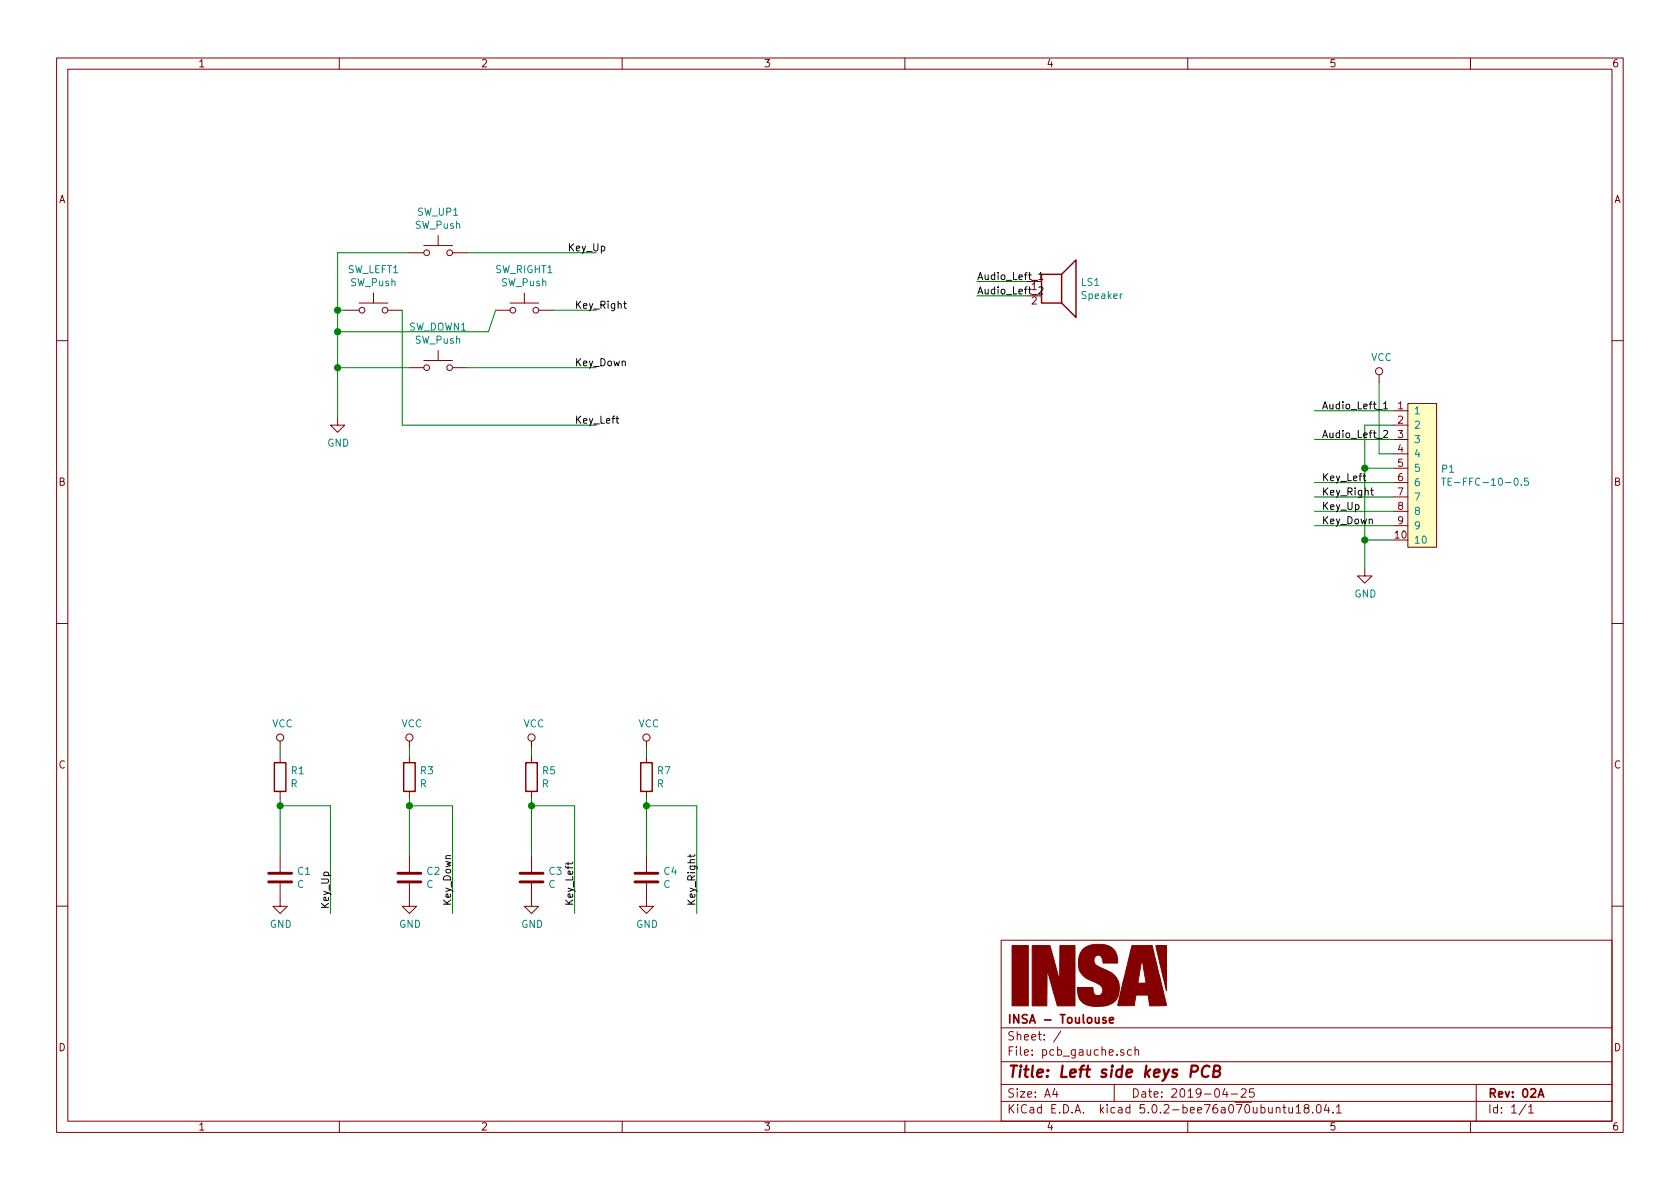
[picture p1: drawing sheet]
<svg xmlns="http://www.w3.org/2000/svg" width="297mm" height="210mm" viewBox="0 0 297 210" stroke-linecap="round" stroke-linejoin="round" font-family="sans-serif">
<g fill="none" stroke="#840000" stroke-width=".18">
<path d="M10 10.3h277v189.9h-277zM12 12.2h273v186.1h-273zM60 10.3v1.9M110 10.3v1.9M160 10.3v1.9M210 10.3v1.9M260 10.3v1.9M61 54.9h2.5M63.5 53.6h5.1M66 51.8v1.8M68.6 54.9h2.5M72.4 44.7h2.5"/>
<path d="M74.9 43.4h5.1M77.5 41.7v1.7M80 44.7h2.5M87.6 54.9h2.6M90.2 53.6h5M92.7 51.8v1.8M95.2 54.9h2.6M181.6 49.8h2.5M181.6 52.3h2.5M10 60.2h2M59.7 73.9v1.3h1.3l-1.3 1.2-1.3-1.2h1.3M72.4 65h2.5"/>
<path d="M74.9 63.7h5.1M77.5 62v1.7M80 65h2.5M243.8 66.3v1.3M246.4 72.6h2.5M246.4 75.2h2.5M246.4 77.7h2.5M248.9 71.4h5.1v25.4h-5.1zM285 60.2h2M246.4 80.3h2.5M246.4 82.8h2.5M246.4 85.3h2.5"/>
<path d="M246.4 87.9h2.5M246.4 90.4h2.5M246.4 93h2.5M10 110.3h2M241.3 100.6v1.2h1.3l-1.3 1.3-1.3-1.3h1.3M285 110.3h2M49.5 131.1v1.2M49.5 133.6v1.3M49.5 139.9v1.3M72.4 131.1v1.2M72.4 133.6v1.3M72.4 139.9v1.3"/>
<path d="M94 131.1v1.2M94 133.6v1.3M94 139.9v1.3M114.3 131.1v1.2M114.3 133.6v1.3M114.3 139.9v1.3M49.5 156.2v4.1h1.3l-1.3 1.2-1.2-1.2h1.2M49.5 151.4v2.8M72.4 156.2v4.1h1.3l-1.3 1.2-1.3-1.2h1.3M72.4 151.4v2.8M94 156.2v4.1h1.2l-1.2 1.2-1.3-1.2h1.3M94 151.4v2.8"/>
<path d="M114.3 156.2v4.1h1.3l-1.3 1.2-1.3-1.2h1.3M114.3 151.4v2.8M10 160.2h2M177 166.3h108v32h-108zM285 160.2h2M60 198.3v1.9M110 198.3v1.9M160 198.3v1.9M177 194.8h108M177 191.8h108M177 187.8h108M177 181.8h108"/>
<path d="M186.5 192.5l-.4 1h1M186.8 193v1M187.6 182.3l-1.3 2M197 191.8v3M198.7 185.7l-.4-.1-.2 .2 .1 .2 .5 .2v.3h-.6M200.1 185.7l-.5-.1-.3 .3 .2 .6h.6M200.7 185.7l.2-.1 .4 .1v.9M200.7 185.1v1.5M210 198.3v1.9M216.6 192.5l-.4 1h.9M216.9 193v1M217.7 193.5h1.1"/>
<path d="M219.5 192.7l.2-.2h.3l.3 .2v.3v.2l-.9 .8h.9M221.7 192.5h-.7l-.1 .7 .2-.1 .5 .1 .2 .2-.1 .5-.2 .1-.6-.1M226.8 195.8h.6M227 195.3v1.3l.4 .2M227.9 195.8v.9l.4 .1 .2-.1M228.5 195.8v1M229.2 195.8l.4-.5v1.5M229.2 196.8h.8M230.9 196l-.2-.2-.1-.2 .3-.3h.3l.2 .3v.2l-.7 .2a.48 .48 0 0 0 0 .7l.2 .1 .5-.1a.48 .48 0 0 0-.2-.7M232.1 196.7v.1M232.9 195.5l.3-.2a.94 .94 0 0 1 0 1.5l-.4-.3-.1-.6zM234.5 195.2l-.3 1.1h.9"/>
<path d="M234.9 195.8v1M235.7 196.7v.1M236.3 195.8l.4-.5v1.5M236.3 196.8h.9M260 198.3v1.9M261 191.8v6.5M269.8 195.2l-1.2 2M270.3 195.8l.4-.5v1.5M270.3 196.8h.8"/>
<circle cx="64" cy="54.9" r=".51"/>
<circle cx="68.1" cy="54.9" r=".51"/>
<circle cx="75.4" cy="44.7" r=".51"/>
<circle cx="79.5" cy="44.7" r=".51"/>
<circle cx="90.7" cy="54.9" r=".51"/>
<circle cx="94.7" cy="54.9" r=".51"/>
<circle cx="75.4" cy="65" r=".51"/>
<circle cx="79.5" cy="65" r=".51"/>
<circle cx="243.8" cy="65.7" r=".63"/>
<circle cx="49.5" cy="130.4" r=".63"/>
<circle cx="72.4" cy="130.4" r=".63"/>
<circle cx="94" cy="130.4" r=".63"/>
<circle cx="114.3" cy="130.4" r=".63"/>
</g>
<path d="M195.5 180l-.3-.1-.2 .2v.3l.5 .1v.3h-.5M196.2 180.4l.7-.1-.1-.3-.4-.1-.2 .2v.7h.6M272 194l.5-1.5 .4 1.5M272.1 193.6h.7" fill="none" stroke="#840000" stroke-width=".3"/>
<path d="M210.6 189.5h.8a.56 .56 0 0 0 .4-.5 .56 .56 0 0 0-.3-.6h-.8l-.2 2M213.8 188.6a.87 .87 0 0 0-1 0 .87 .87 0 0 0-.3 1 .69 .69 0 0 0 .3 .8 .69 .69 0 0 0 .8-.1M214.6 189.4l.9-.1a.46 .46 0 0 0 .2-.5 .46 .46 0 0 0-.3-.4h-.7l-.2 2h.7a.53 .53 0 0 0 .5-.5 .53 .53 0 0 0-.4-.5" fill="none" stroke="#840000" stroke-width=".41"/>
<path d="M248.9 71.4h5.1v25.4h-5.1z" fill="#ffffc2" stroke="#ffffc2" stroke-width=".18"/>
<path d="M254.9 84.6h.7M255.2 84.6v1.2M256 85.2h.5M256.6 84.6h-.6v1.2h.6M270.2 84.6h-.6l-.1 .6 .5-.2 .3 .3v.3l-.3 .2-.5-.1" fill="none" stroke="#008484" stroke-width=".18"/>
<g fill="none" stroke="#008400" stroke-width=".18">
<path d="M59.7 54.9h1.3M71.1 54.9v20.3h34.3M72.4 44.7h-12.7v29.2M82.5 44.7h22.9M87.6 54.9l-1.2 3.8h-26.7M97.8 54.9h7.6M172.7 49.8h8.9M172.7 52.3h8.9M59.7 65h12.7M82.5 65h22.9M232.4 77.7h14M232.4 72.6h14"/>
<path d="M243.8 67.6v12.7h2.6M246.4 75.2h-5.1v25.4M232.4 93h14M232.4 90.4h14M232.4 87.9h14M232.4 85.3h14M241.3 82.8h5.1M241.3 95.5h5.1M49.5 132.3v1.3M72.4 132.3v1.3M94 132.3v1.3M114.3 132.3v1.3"/>
<path d="M49.5 141.2v10.2M49.5 142.5h8.9v19M72.4 141.2v10.2M72.4 142.5h7.6v19M94 141.2v10.2M94 142.5h7.6v19M114.3 141.2v10.2M114.3 142.5h8.9v19"/>
</g>
<g fill="#008400" stroke="#008400" stroke-width=".25">
<circle cx="241.3" cy="82.8" r=".51"/>
<circle cx="241.3" cy="95.5" r=".51"/>
<circle cx="59.7" cy="54.9" r=".51"/>
<circle cx="59.7" cy="58.7" r=".51"/>
<circle cx="59.7" cy="65" r=".51"/>
<circle cx="114.3" cy="142.5" r=".51"/>
<circle cx="94" cy="142.5" r=".51"/>
<circle cx="72.4" cy="142.5" r=".51"/>
<circle cx="49.5" cy="142.5" r=".51"/>
</g>
<g fill="none" stroke="#000" stroke-width=".18">
<path d="M110.3 53.7h.4M110.4 53.3v1.1l.3 .1M183.7 48.5l.3-.3v1.2M183.7 50.8l.4-.1 .3 .4-.8 .9h.8M183.7 49.4h.7M108.9 74h.5M109.1 73.6v1.1l.3 .1M243.4 72.4h1M244.6 76.2l.5-.1 .3 .4-.8 .9h.8M244.6 71.4l.4-.4v1.3M244.6 72.3h.8M241 84.2h.5"/>
<path d="M241.2 83.7v1.1l.3 .2M242.3 86.7h.5M242.5 86.3v1.1l.3 .1M100.4 152.4v.5M101.3 152.4l-.2 .3h-1.1M122 151.1v.5M122.9 151.1l-.2 .3h-1.1"/>
</g>
<path d="M47.5 156h4.1M47.5 154.4h4.1M70.4 156h4M70.4 154.4h4M91.9 156h4.1M91.9 154.4h4.1M112.3 156h4M112.3 154.4h4" fill="none" stroke="#840000" stroke-width=".51"/>
<path d="M184.1 48.5h3.6v5.1h-3.6zM187.7 48.5l2.5-2.5v10.1l-2.5-2.5M48.5 134.9h2v5h-2zM71.4 134.9h2v5h-2zM93 134.9h2v5h-2zM113.3 134.9h2v5h-2z" fill="none" stroke="#840000" stroke-width=".25"/>
<g fill="#840000" stroke="#840000" stroke-width=".18">
<path d="M191.4 167.9a4.5 4.5 0 0 1 5.1-.4 3 3 0 0 1 1.1 2.8h-2.6v-.2a.97 .97 0 0 0-1.1-1.1 1.15 1.15 0 0 0-.4 1.2 1.15 1.15 0 0 0 .9 .8l.5 .2a4.1 4.1 0 0 1 3 2.8 3 3 0 0 1-2.1 3.8 6.7 6.7 0 0 1-4.2-.3 2.94 2.94 0 0 1-1.1-2.9h2.7l.1 .4a.91 .91 0 0 0 1.2 1 .91 .91 0 0 0 .3-1.5 9.2 9.2 0 0 0-2.8-1.5 3.1 3.1 0 0 1-1.3-3.4l.2-.7z"/>
<path d="M178.9 167.2h2.9v10.7h-2.9z"/>
<path d="M182.5 167.2h3.1l1.8 6.3v-6.3h2.7v10.7h-3.2l-1.8-6.5v6.5h-2.6z"/>
<path d="M200.1 167.2h3.6l2.5 10.6-2.9 .1-.3-1.9h-2.1l-.3 1.8h-3l1-4h4l-.7-4.2-.7 4.2h-2.6z"/>
<path d="M204.3 167.3l1.9-.1v8z"/>
</g>
<text font-size="2.8" fill="#840000" x="178" y="190.5">Title: Left side keys PCB</text>
<g font-size="2.1" fill="#840000">
<text x="178" y="184">Sheet: /</text>
<text x="178" y="181">INSA - Toulouse</text>
<text x="178" y="186.7">File: pcb_gauche.sch</text>
<text x="178" y="196.9">KiCad E.D.A. kicad 5.0.2-bee76a070ubuntu18.04.1</text>
<text x="178" y="194.1">Size: A4</text>
<text x="200" y="194.1">Date: 2019-04-25</text>
<text x="263" y="194.1">Rev: 02A</text>
<text x="263" y="196.9">Id: 1/1</text>
</g>
<g font-size="1.8" fill="#840000">
<text x="35" y="11.9">1</text>
<text x="85" y="11.9">2</text>
<text x="135" y="11.9">3</text>
<text x="185" y="11.9">4</text>
<text x="235" y="11.9">5</text>
<text x="285" y="11.9">6</text>
<text x="10.4" y="35.9">A</text>
<text x="285.4" y="35.9">A</text>
<text x="247.2" y="72.4">1</text>
<text x="247.2" y="74.9">2</text>
<text x="247.2" y="77.5">3</text>
<text x="247.2" y="80">4</text>
<text x="247.2" y="82.5">5</text>
<text x="10.4" y="85.9">B</text>
<text x="247.2" y="85.1">6</text>
<text x="247.2" y="87.6">7</text>
<text x="285.4" y="85.9">B</text>
<text x="246.7" y="95.2">10</text>
<text x="247.2" y="90.2">8</text>
<text x="247.2" y="92.7">9</text>
<text x="10.4" y="135.9">C</text>
<text x="285.4" y="135.9">C</text>
<text x="10.4" y="185.9">D</text>
<text x="285.4" y="185.9">D</text>
<text x="35" y="199.9">1</text>
<text x="85" y="199.9">2</text>
<text x="135" y="199.9">3</text>
<text x="185" y="199.9">4</text>
<text x="235" y="199.9">5</text>
<text x="285" y="199.9">6</text>
</g>
<g font-size="1.8" fill="#008484">
<text x="73.4" y="40.5">SW_Push</text>
<text x="73.8" y="38.1">SW_UP1</text>
<text x="61.4" y="48.3">SW_LEFT1</text>
<text x="62" y="50.6">SW_Push</text>
<text x="87.6" y="48.3">SW_RIGHT1</text>
<text x="88.6" y="50.6">SW_Push</text>
<text x="191.2" y="50.6">LS1</text>
<text x="191.4" y="52.9">Speaker</text>
<text x="72.3" y="58.5">SW_DOWN1</text>
<text x="73.4" y="60.8">SW_Push</text>
<text x="242.4" y="63.8">VCC</text>
<text x="249.9" y="73.3">1</text>
<text x="249.9" y="75.8">2</text>
<text x="57.9" y="79">GND</text>
<text x="249.9" y="78.4">3</text>
<text x="249.9" y="80.9">4</text>
<text x="249.9" y="83.4">5</text>
<text x="255" y="83.6">P1</text>
<text x="249.9" y="86">6</text>
<text x="249.9" y="88.5">7</text>
<text x="256.7" y="85.9">TE-FFC-10-0.5</text>
<text x="249.9" y="91.1">8</text>
<text x="249.9" y="93.6">9</text>
<text x="249.9" y="96.1">10</text>
<text x="239.5" y="105.7">GND</text>
<text x="48.1" y="128.6">VCC</text>
<text x="71" y="128.6">VCC</text>
<text x="92.6" y="128.6">VCC</text>
<text x="112.9" y="128.6">VCC</text>
<text x="51.5" y="136.9">R1</text>
<text x="74.4" y="136.9">R3</text>
<text x="96" y="136.9">R5</text>
<text x="116.3" y="136.9">R7</text>
<text x="51.4" y="139.2">R</text>
<text x="74.2" y="139.2">R</text>
<text x="95.8" y="139.2">R</text>
<text x="116.2" y="139.2">R</text>
<text x="52.7" y="154.7">C1</text>
<text x="75.5" y="154.7">C2</text>
<text x="97.1" y="154.7">C3</text>
<text x="117.4" y="154.7">C4</text>
<text x="52.5" y="157">C</text>
<text x="75.4" y="157">C</text>
<text x="97" y="157">C</text>
<text x="117.3" y="157">C</text>
<text x="47.7" y="164.1">GND</text>
<text x="70.6" y="164.1">GND</text>
<text x="92.2" y="164.1">GND</text>
<text x="112.5" y="164.1">GND</text>
</g>
<g font-size="1.8">
<text x="100.3" y="44.4">Key_Up</text>
<text x="172.7" y="49.5">Audio_Left_1</text>
<text x="172.7" y="52.1">Audio_Left_2</text>
<text x="182.4" y="51.3">1</text>
<text x="182.4" y="53.8">2</text>
<text x="101.6" y="54.6">Key_Right</text>
<text x="101.6" y="64.8">Key_Down</text>
<text x="101.6" y="74.9">Key_Left</text>
<text x="233.7" y="77.5">Audio_Left_2</text>
<text x="233.7" y="72.4">Audio_Left_1</text>
<text x="233.7" y="87.6">Key_Right</text>
<text x="233.7" y="85.1">Key_Left</text>
<text x="233.7" y="92.7">Key_Down</text>
<text x="233.7" y="90.2">Key_Up</text>
<text x="58.2" y="160.5" transform="rotate(-90 58.2 160.5)">Key_Up</text>
<text x="79.8" y="160.3" transform="rotate(-90 79.8 160.3)">Key_Down</text>
<text x="101.3" y="160.3" transform="rotate(-90 101.3 160.3)">Key_Left</text>
<text x="122.9" y="160.3" transform="rotate(-90 122.9 160.3)">Key_Right</text>
</g>
</svg>
